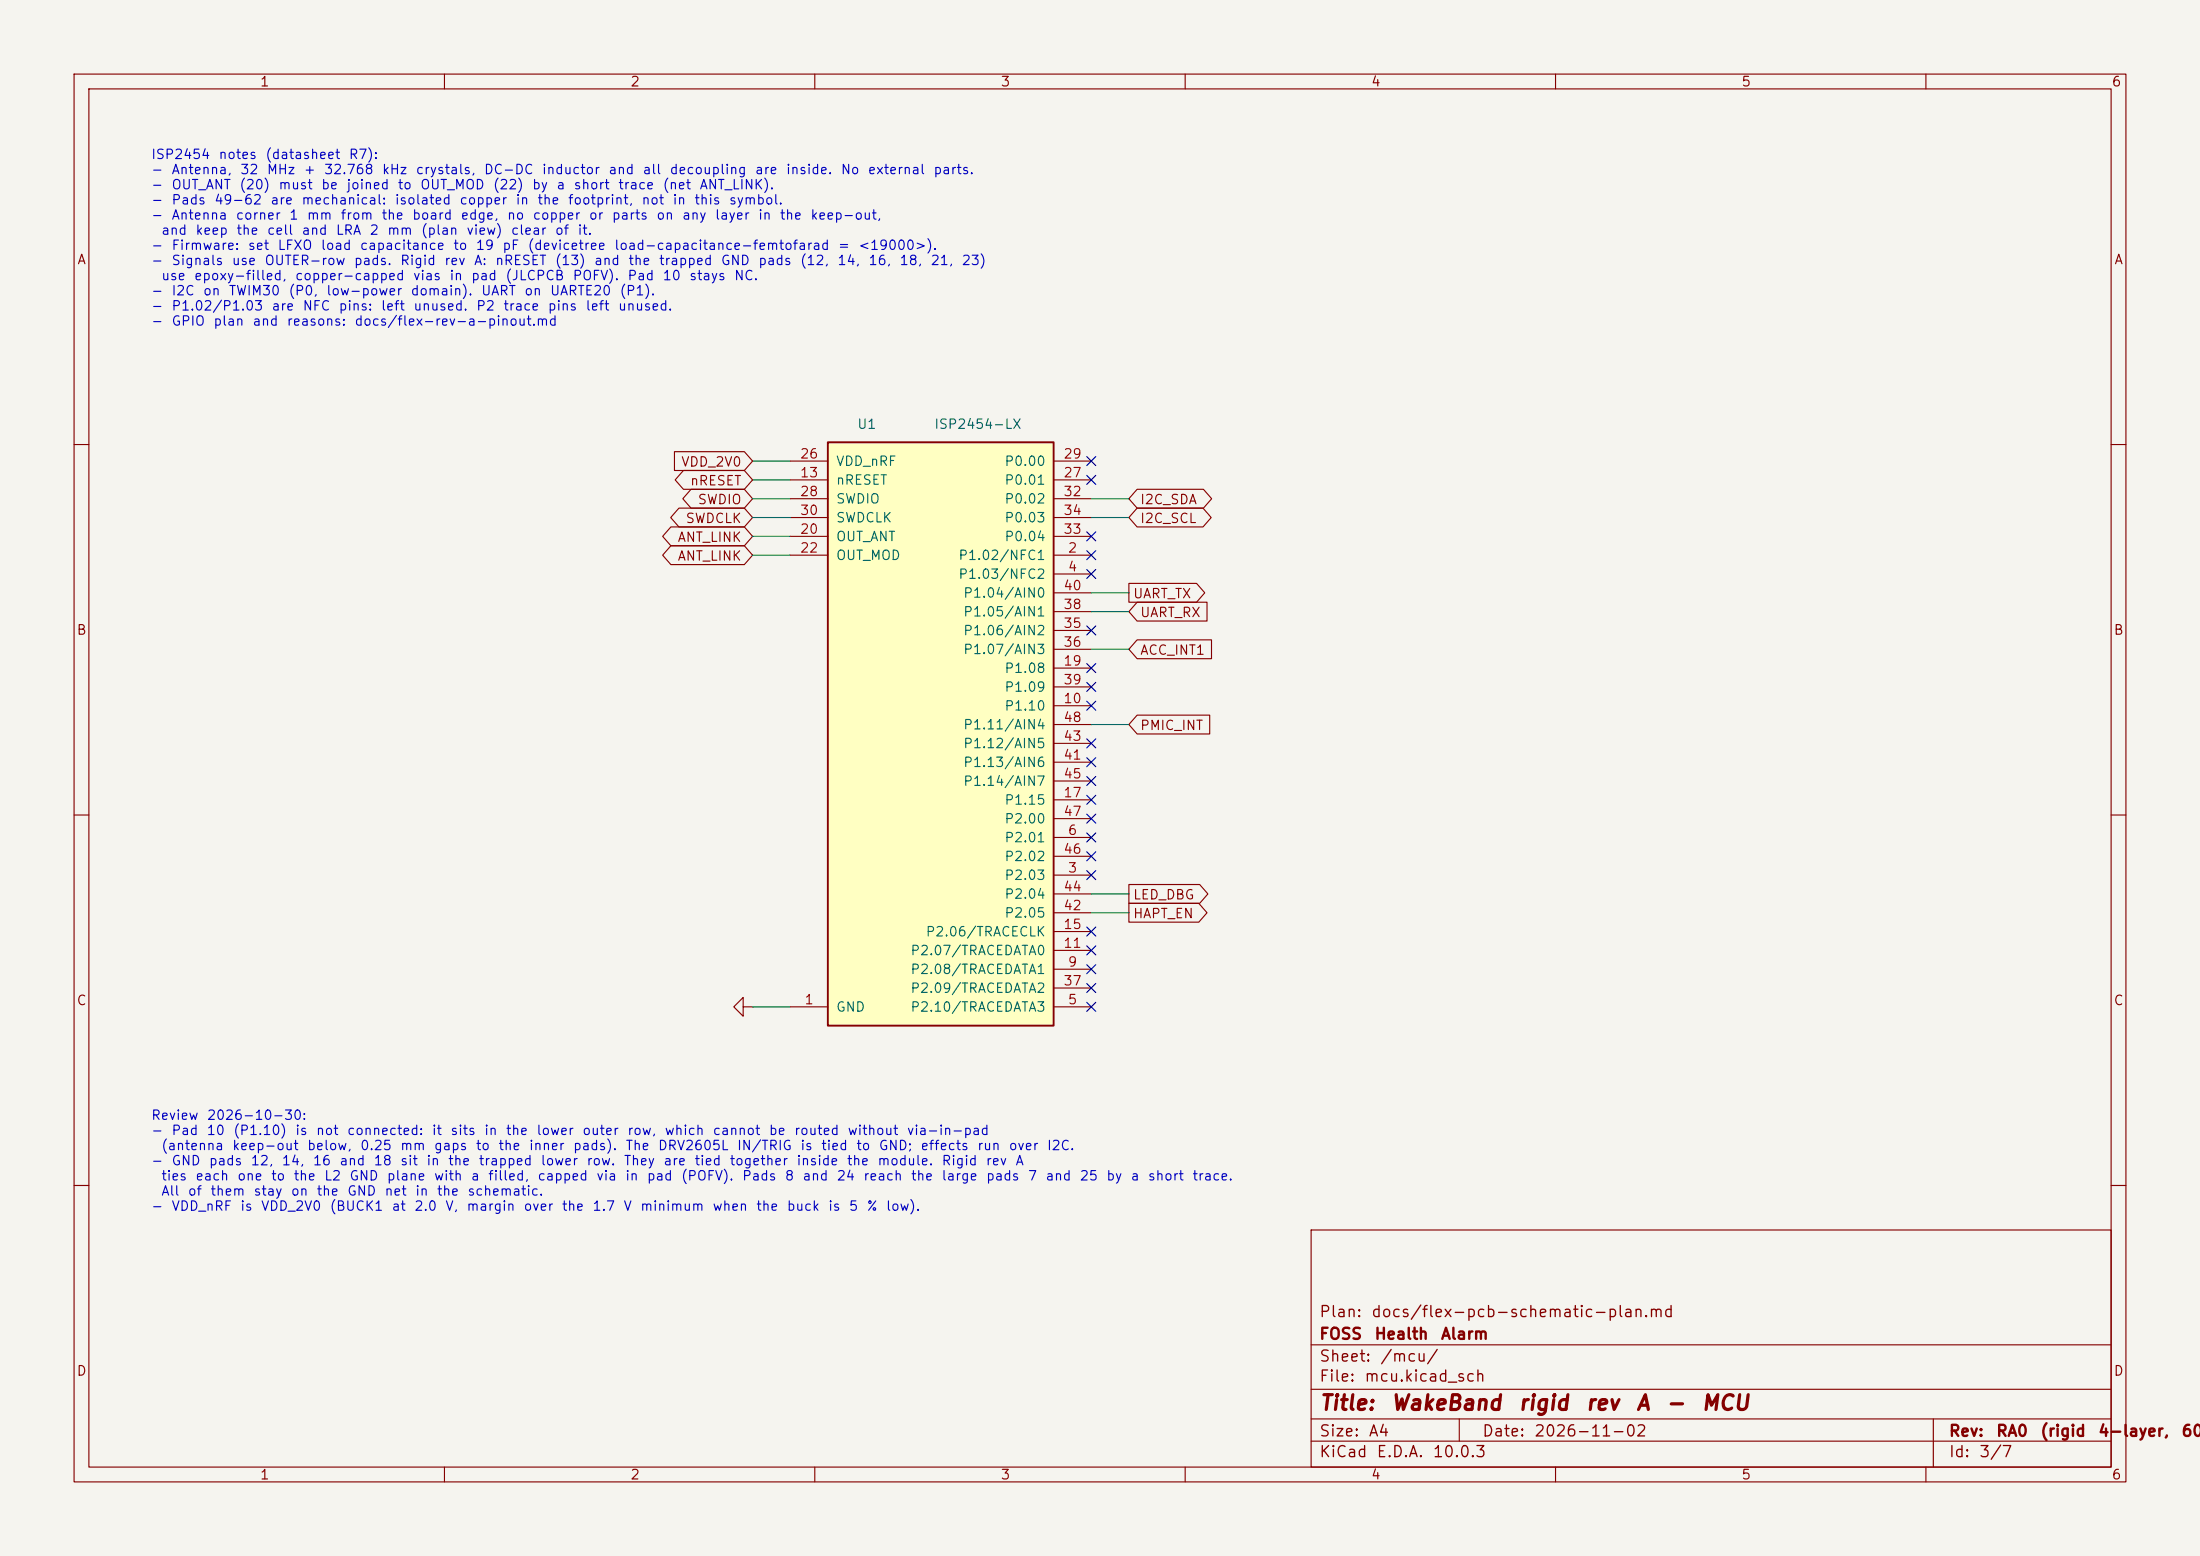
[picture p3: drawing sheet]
(kicad_sch
 (version 20260306)
 (generator "eeschema")
 (generator_version "10.0")
 (paper "A4")
 (title_block
  (title "WakeBand rigid rev A - MCU")
  (date "2026-11-02")
  (rev "RA0 (rigid 4-layer, 60 mAh cell)")
  (company "FOSS Health Alarm")
  (comment 1 "Plan: docs/flex-pcb-schematic-plan.md"))
 (lib_symbols
  (symbol "power:GND"
   (power global)
   (pin_numbers (hide yes))
   (pin_names
    (offset 0) (hide yes)) (exclude_from_sim no) (in_bom yes) (on_board yes)
   (in_pos_files yes)
   (duplicate_pin_numbers_are_jumpers no)
   (property "Reference" "#PWR" (at 0 -6.35 0) (show_name no) (do_not_autoplace no) (hide yes) (effects (font (size 1.27 1.27))))
   (property "Value" "GND" (at 0 -3.81 0) (show_name no) (do_not_autoplace no) (effects (font (size 1.27 1.27))))
   (property "Footprint" "" (at 0 0 0) (show_name no) (do_not_autoplace no) (hide yes) (effects (font (size 1.27 1.27))))
   (property "Datasheet" "" (at 0 0 0) (show_name no) (do_not_autoplace no) (hide yes) (effects (font (size 1.27 1.27))))
   (property "Description" "Power symbol creates a global label with name \"GND\" , ground" (at 0 0 0) (show_name no) (do_not_autoplace no) (hide yes) (effects (font (size 1.27 1.27))))
   (symbol "GND_0_1"
    (polyline (pts (xy 0 0) (xy 0 -1.27) (xy 1.27 -1.27) (xy 0 -2.54) (xy -1.27 -1.27) (xy 0 -1.27)) (stroke (width 0) (type default)) (fill (type none))))
   (symbol "GND_1_1"
    (pin power_in line (at 0 0 270) (length 0) (name "" (effects (font (size 1.27 1.27)))) (number "1" (effects (font (size 1.27 1.27))))))
   (embedded_fonts no))
  (symbol "wakeband:ISP2454-LX"
   (pin_names
    (offset 1.016)) (exclude_from_sim no) (in_bom yes) (on_board yes)
   (in_pos_files yes)
   (duplicate_pin_numbers_are_jumpers no)
   (property "Reference" "U" (at -10.16 43.18 0) (show_name no) (do_not_autoplace no) (effects (font (size 1.27 1.27))))
   (property "Value" "ISP2454-LX" (at 0 43.18 0) (show_name no) (do_not_autoplace no) (effects (font (size 1.27 1.27))))
   (property "Footprint" "wakeband:InsightSiP_ISP2454_LGA-62_8x8mm" (at 0 0 0) (show_name no) (do_not_autoplace no) (hide yes) (effects (font (size 1.27 1.27))))
   (property "Datasheet" "https://www.insightsip.com/fichiers_insightsip/pdf/ble/ISP2454/isp_ble_DS2454.pdf" (at 0 0 0) (show_name no) (do_not_autoplace no) (hide yes) (effects (font (size 1.27 1.27))))
   (property "Description" "Insight SiP ISP2454 nRF54L15 BLE SiP module, 8x8x1 mm LGA-62, antenna and crystals inside. Pins 49-62 are mechanical pads (footprint only, isolated copper)." (at 0 0 0) (show_name no) (do_not_autoplace no) (hide yes) (effects (font (size 1.27 1.27))))
   (symbol "ISP2454-LX_0_1"
    (rectangle (start -15.24 40.64) (end 15.24 -38.1) (stroke (width 0.254) (type default)) (fill (type background))))
   (symbol "ISP2454-LX_1_1"
    (pin power_in line (at -20.32 -35.56 0) (length 5.08) (name "GND" (effects (font (size 1.27 1.27)))) (number "1" (effects (font (size 1.27 1.27)))))
    (pin bidirectional line (at 20.32 25.4 180) (length 5.08) (name "P1.02/NFC1" (effects (font (size 1.27 1.27)))) (number "2" (effects (font (size 1.27 1.27)))))
    (pin bidirectional line (at 20.32 -17.78 180) (length 5.08) (name "P2.03" (effects (font (size 1.27 1.27)))) (number "3" (effects (font (size 1.27 1.27)))))
    (pin bidirectional line (at 20.32 22.86 180) (length 5.08) (name "P1.03/NFC2" (effects (font (size 1.27 1.27)))) (number "4" (effects (font (size 1.27 1.27)))))
    (pin bidirectional line (at 20.32 -35.56 180) (length 5.08) (name "P2.10/TRACEDATA3" (effects (font (size 1.27 1.27)))) (number "5" (effects (font (size 1.27 1.27)))))
    (pin bidirectional line (at 20.32 -12.7 180) (length 5.08) (name "P2.01" (effects (font (size 1.27 1.27)))) (number "6" (effects (font (size 1.27 1.27)))))
    (pin power_in line (at -20.32 -35.56 0) (length 5.08) (hide yes) (name "GND" (effects (font (size 1.27 1.27)))) (number "7" (effects (font (size 1.27 1.27)))))
    (pin power_in line (at -20.32 -35.56 0) (length 5.08) (hide yes) (name "GND" (effects (font (size 1.27 1.27)))) (number "8" (effects (font (size 1.27 1.27)))))
    (pin bidirectional line (at 20.32 -30.48 180) (length 5.08) (name "P2.08/TRACEDATA1" (effects (font (size 1.27 1.27)))) (number "9" (effects (font (size 1.27 1.27)))))
    (pin bidirectional line (at 20.32 5.08 180) (length 5.08) (name "P1.10" (effects (font (size 1.27 1.27)))) (number "10" (effects (font (size 1.27 1.27)))))
    (pin bidirectional line (at 20.32 -27.94 180) (length 5.08) (name "P2.07/TRACEDATA0" (effects (font (size 1.27 1.27)))) (number "11" (effects (font (size 1.27 1.27)))))
    (pin power_in line (at -20.32 -35.56 0) (length 5.08) (hide yes) (name "GND" (effects (font (size 1.27 1.27)))) (number "12" (effects (font (size 1.27 1.27)))))
    (pin input line (at -20.32 35.56 0) (length 5.08) (name "nRESET" (effects (font (size 1.27 1.27)))) (number "13" (effects (font (size 1.27 1.27)))))
    (pin power_in line (at -20.32 -35.56 0) (length 5.08) (hide yes) (name "GND" (effects (font (size 1.27 1.27)))) (number "14" (effects (font (size 1.27 1.27)))))
    (pin bidirectional line (at 20.32 -25.4 180) (length 5.08) (name "P2.06/TRACECLK" (effects (font (size 1.27 1.27)))) (number "15" (effects (font (size 1.27 1.27)))))
    (pin power_in line (at -20.32 -35.56 0) (length 5.08) (hide yes) (name "GND" (effects (font (size 1.27 1.27)))) (number "16" (effects (font (size 1.27 1.27)))))
    (pin bidirectional line (at 20.32 -7.62 180) (length 5.08) (name "P1.15" (effects (font (size 1.27 1.27)))) (number "17" (effects (font (size 1.27 1.27)))))
    (pin power_in line (at -20.32 -35.56 0) (length 5.08) (hide yes) (name "GND" (effects (font (size 1.27 1.27)))) (number "18" (effects (font (size 1.27 1.27)))))
    (pin bidirectional line (at 20.32 10.16 180) (length 5.08) (name "P1.08" (effects (font (size 1.27 1.27)))) (number "19" (effects (font (size 1.27 1.27)))))
    (pin passive line (at -20.32 27.94 0) (length 5.08) (name "OUT_ANT" (effects (font (size 1.27 1.27)))) (number "20" (effects (font (size 1.27 1.27)))))
    (pin power_in line (at -20.32 -35.56 0) (length 5.08) (hide yes) (name "GND" (effects (font (size 1.27 1.27)))) (number "21" (effects (font (size 1.27 1.27)))))
    (pin passive line (at -20.32 25.4 0) (length 5.08) (name "OUT_MOD" (effects (font (size 1.27 1.27)))) (number "22" (effects (font (size 1.27 1.27)))))
    (pin power_in line (at -20.32 -35.56 0) (length 5.08) (hide yes) (name "GND" (effects (font (size 1.27 1.27)))) (number "23" (effects (font (size 1.27 1.27)))))
    (pin power_in line (at -20.32 -35.56 0) (length 5.08) (hide yes) (name "GND" (effects (font (size 1.27 1.27)))) (number "24" (effects (font (size 1.27 1.27)))))
    (pin power_in line (at -20.32 -35.56 0) (length 5.08) (hide yes) (name "GND" (effects (font (size 1.27 1.27)))) (number "25" (effects (font (size 1.27 1.27)))))
    (pin power_in line (at -20.32 38.1 0) (length 5.08) (name "VDD_nRF" (effects (font (size 1.27 1.27)))) (number "26" (effects (font (size 1.27 1.27)))))
    (pin bidirectional line (at 20.32 35.56 180) (length 5.08) (name "P0.01" (effects (font (size 1.27 1.27)))) (number "27" (effects (font (size 1.27 1.27)))))
    (pin bidirectional line (at -20.32 33.02 0) (length 5.08) (name "SWDIO" (effects (font (size 1.27 1.27)))) (number "28" (effects (font (size 1.27 1.27)))))
    (pin bidirectional line (at 20.32 38.1 180) (length 5.08) (name "P0.00" (effects (font (size 1.27 1.27)))) (number "29" (effects (font (size 1.27 1.27)))))
    (pin input line (at -20.32 30.48 0) (length 5.08) (name "SWDCLK" (effects (font (size 1.27 1.27)))) (number "30" (effects (font (size 1.27 1.27)))))
    (pin power_in line (at -20.32 -35.56 0) (length 5.08) (hide yes) (name "GND" (effects (font (size 1.27 1.27)))) (number "31" (effects (font (size 1.27 1.27)))))
    (pin bidirectional line (at 20.32 33.02 180) (length 5.08) (name "P0.02" (effects (font (size 1.27 1.27)))) (number "32" (effects (font (size 1.27 1.27)))))
    (pin bidirectional line (at 20.32 27.94 180) (length 5.08) (name "P0.04" (effects (font (size 1.27 1.27)))) (number "33" (effects (font (size 1.27 1.27)))))
    (pin bidirectional line (at 20.32 30.48 180) (length 5.08) (name "P0.03" (effects (font (size 1.27 1.27)))) (number "34" (effects (font (size 1.27 1.27)))))
    (pin bidirectional line (at 20.32 15.24 180) (length 5.08) (name "P1.06/AIN2" (effects (font (size 1.27 1.27)))) (number "35" (effects (font (size 1.27 1.27)))))
    (pin bidirectional line (at 20.32 12.7 180) (length 5.08) (name "P1.07/AIN3" (effects (font (size 1.27 1.27)))) (number "36" (effects (font (size 1.27 1.27)))))
    (pin bidirectional line (at 20.32 -33.02 180) (length 5.08) (name "P2.09/TRACEDATA2" (effects (font (size 1.27 1.27)))) (number "37" (effects (font (size 1.27 1.27)))))
    (pin bidirectional line (at 20.32 17.78 180) (length 5.08) (name "P1.05/AIN1" (effects (font (size 1.27 1.27)))) (number "38" (effects (font (size 1.27 1.27)))))
    (pin bidirectional line (at 20.32 7.62 180) (length 5.08) (name "P1.09" (effects (font (size 1.27 1.27)))) (number "39" (effects (font (size 1.27 1.27)))))
    (pin bidirectional line (at 20.32 20.32 180) (length 5.08) (name "P1.04/AIN0" (effects (font (size 1.27 1.27)))) (number "40" (effects (font (size 1.27 1.27)))))
    (pin bidirectional line (at 20.32 -2.54 180) (length 5.08) (name "P1.13/AIN6" (effects (font (size 1.27 1.27)))) (number "41" (effects (font (size 1.27 1.27)))))
    (pin bidirectional line (at 20.32 -22.86 180) (length 5.08) (name "P2.05" (effects (font (size 1.27 1.27)))) (number "42" (effects (font (size 1.27 1.27)))))
    (pin bidirectional line (at 20.32 0 180) (length 5.08) (name "P1.12/AIN5" (effects (font (size 1.27 1.27)))) (number "43" (effects (font (size 1.27 1.27)))))
    (pin bidirectional line (at 20.32 -20.32 180) (length 5.08) (name "P2.04" (effects (font (size 1.27 1.27)))) (number "44" (effects (font (size 1.27 1.27)))))
    (pin bidirectional line (at 20.32 -5.08 180) (length 5.08) (name "P1.14/AIN7" (effects (font (size 1.27 1.27)))) (number "45" (effects (font (size 1.27 1.27)))))
    (pin bidirectional line (at 20.32 -15.24 180) (length 5.08) (name "P2.02" (effects (font (size 1.27 1.27)))) (number "46" (effects (font (size 1.27 1.27)))))
    (pin bidirectional line (at 20.32 -10.16 180) (length 5.08) (name "P2.00" (effects (font (size 1.27 1.27)))) (number "47" (effects (font (size 1.27 1.27)))))
    (pin bidirectional line (at 20.32 2.54 180) (length 5.08) (name "P1.11/AIN4" (effects (font (size 1.27 1.27)))) (number "48" (effects (font (size 1.27 1.27))))))
   (embedded_fonts no)))
 (text "Review 2026-10-30:\n- Pad 10 (P1.10) is not connected: it sits in the lower outer row, which cannot be routed without via-in-pad\n  (antenna keep-out below, 0.25 mm gaps to the inner pads). The DRV2605L IN/TRIG is tied to GND; effects run over I2C.\n- GND pads 12, 14, 16 and 18 sit in the trapped lower row. They are tied together inside the module. Rigid rev A\n  ties each one to the L2 GND plane with a filled, capped via in pad (POFV). Pads 8 and 24 reach the large pads 7 and 25 by a short trace.\n  All of them stay on the GND net in the schematic.\n- VDD_nRF is VDD_2V0 (BUCK1 at 2.0 V, margin over the 1.7 V minimum when the buck is 5 % low)."
  (exclude_from_sim no)
  (at 20.32 150 0)
  (effects (font (size 1.27 1.27)) (justify left top)))
 (text "ISP2454 notes (datasheet R7):\n- Antenna, 32 MHz + 32.768 kHz crystals, DC-DC inductor and all decoupling are inside. No external parts.\n- OUT_ANT (20) must be joined to OUT_MOD (22) by a short trace (net ANT_LINK).\n- Pads 49-62 are mechanical: isolated copper in the footprint, not in this symbol.\n- Antenna corner 1 mm from the board edge, no copper or parts on any layer in the keep-out,\n  and keep the cell and LRA 2 mm (plan view) clear of it.\n- Firmware: set LFXO load capacitance to 19 pF (devicetree load-capacitance-femtofarad = <19000>).\n- Signals use OUTER-row pads. Rigid rev A: nRESET (13) and the trapped GND pads (12, 14, 16, 18, 21, 23)\n  use epoxy-filled, copper-capped vias in pad (JLCPCB POFV). Pad 10 stays NC.\n- I2C on TWIM30 (P0, low-power domain). UART on UARTE20 (P1).\n- P1.02/P1.03 are NFC pins: left unused. P2 trace pins left unused.\n- GPIO plan and reasons: docs/flex-rev-a-pinout.md"
  (exclude_from_sim no)
  (at 20.32 20.32 0)
  (effects (font (size 1.27 1.27)) (justify left top)))
 (no_connect
  (at 147.32 110.49))
 (no_connect
  (at 147.32 100.33))
 (no_connect
  (at 147.32 72.39))
 (no_connect
  (at 147.32 62.23))
 (no_connect
  (at 147.32 74.93))
 (no_connect
  (at 147.32 77.47))
 (no_connect
  (at 147.32 125.73))
 (no_connect
  (at 147.32 90.17))
 (no_connect
  (at 147.32 130.81))
 (no_connect
  (at 147.32 102.87))
 (no_connect
  (at 147.32 95.25))
 (no_connect
  (at 147.32 113.03))
 (no_connect
  (at 147.32 135.89))
 (no_connect
  (at 147.32 118.11))
 (no_connect
  (at 147.32 92.71))
 (no_connect
  (at 147.32 107.95))
 (no_connect
  (at 147.32 105.41))
 (no_connect
  (at 147.32 85.09))
 (no_connect
  (at 147.32 64.77))
 (no_connect
  (at 147.32 133.35))
 (no_connect
  (at 147.32 115.57))
 (no_connect
  (at 147.32 128.27))
 (wire
  (pts (xy 106.68 69.85) (xy 101.6 69.85))
  (stroke (width 0) (type default)))
 (wire
  (pts (xy 106.68 72.39) (xy 101.6 72.39))
  (stroke (width 0) (type default)))
 (wire
  (pts (xy 147.32 82.55) (xy 152.4 82.55))
  (stroke (width 0) (type default)))
 (wire
  (pts (xy 147.32 69.85) (xy 152.4 69.85))
  (stroke (width 0) (type default)))
 (wire
  (pts (xy 106.68 64.77) (xy 101.6 64.77))
  (stroke (width 0) (type default)))
 (wire
  (pts (xy 147.32 87.63) (xy 152.4 87.63))
  (stroke (width 0) (type default)))
 (wire
  (pts (xy 106.68 67.31) (xy 101.6 67.31))
  (stroke (width 0) (type default)))
 (wire
  (pts (xy 147.32 97.79) (xy 152.4 97.79))
  (stroke (width 0) (type default)))
 (wire
  (pts (xy 147.32 67.31) (xy 152.4 67.31))
  (stroke (width 0) (type default)))
 (wire
  (pts (xy 147.32 123.19) (xy 152.4 123.19))
  (stroke (width 0) (type default)))
 (wire
  (pts (xy 106.68 74.93) (xy 101.6 74.93))
  (stroke (width 0) (type default)))
 (wire
  (pts (xy 147.32 80.01) (xy 152.4 80.01))
  (stroke (width 0) (type default)))
 (wire
  (pts (xy 147.32 120.65) (xy 152.4 120.65))
  (stroke (width 0) (type default)))
 (wire
  (pts (xy 106.68 135.89) (xy 101.6 135.89))
  (stroke (width 0) (type default)))
 (wire
  (pts (xy 106.68 62.23) (xy 101.6 62.23))
  (stroke (width 0) (type default)))
 (global_label "ACC_INT1"
  (shape input)
  (at 152.4 87.63 0)
  (fields_autoplaced yes)
  (effects (font (size 1.27 1.27)) (justify left))
  (property "Intersheetrefs" "${INTERSHEET_REFS}" (at 0 0 0) (hide yes) (show_name no) (do_not_autoplace no) (effects (font (size 1.27 1.27)))))
 (global_label "PMIC_INT"
  (shape input)
  (at 152.4 97.79 0)
  (fields_autoplaced yes)
  (effects (font (size 1.27 1.27)) (justify left))
  (property "Intersheetrefs" "${INTERSHEET_REFS}" (at 0 0 0) (hide yes) (show_name no) (do_not_autoplace no) (effects (font (size 1.27 1.27)))))
 (global_label "ANT_LINK"
  (shape bidirectional)
  (at 101.6 74.93 180)
  (fields_autoplaced yes)
  (effects (font (size 1.27 1.27)) (justify right))
  (property "Intersheetrefs" "${INTERSHEET_REFS}" (at 0 0 0) (hide yes) (show_name no) (do_not_autoplace no) (effects (font (size 1.27 1.27)))))
 (global_label "VDD_2V0"
  (shape input)
  (at 101.6 62.23 180)
  (fields_autoplaced yes)
  (effects (font (size 1.27 1.27)) (justify right))
  (property "Intersheetrefs" "${INTERSHEET_REFS}" (at 0 0 0) (hide yes) (show_name no) (do_not_autoplace no) (effects (font (size 1.27 1.27)))))
 (global_label "nRESET"
  (shape bidirectional)
  (at 101.6 64.77 180)
  (fields_autoplaced yes)
  (effects (font (size 1.27 1.27)) (justify right))
  (property "Intersheetrefs" "${INTERSHEET_REFS}" (at 0 0 0) (hide yes) (show_name no) (do_not_autoplace no) (effects (font (size 1.27 1.27)))))
 (global_label "LED_DBG"
  (shape output)
  (at 152.4 120.65 0)
  (fields_autoplaced yes)
  (effects (font (size 1.27 1.27)) (justify left))
  (property "Intersheetrefs" "${INTERSHEET_REFS}" (at 0 0 0) (hide yes) (show_name no) (do_not_autoplace no) (effects (font (size 1.27 1.27)))))
 (global_label "UART_TX"
  (shape output)
  (at 152.4 80.01 0)
  (fields_autoplaced yes)
  (effects (font (size 1.27 1.27)) (justify left))
  (property "Intersheetrefs" "${INTERSHEET_REFS}" (at 0 0 0) (hide yes) (show_name no) (do_not_autoplace no) (effects (font (size 1.27 1.27)))))
 (global_label "SWDIO"
  (shape bidirectional)
  (at 101.6 67.31 180)
  (fields_autoplaced yes)
  (effects (font (size 1.27 1.27)) (justify right))
  (property "Intersheetrefs" "${INTERSHEET_REFS}" (at 0 0 0) (hide yes) (show_name no) (do_not_autoplace no) (effects (font (size 1.27 1.27)))))
 (global_label "I2C_SDA"
  (shape bidirectional)
  (at 152.4 67.31 0)
  (fields_autoplaced yes)
  (effects (font (size 1.27 1.27)) (justify left))
  (property "Intersheetrefs" "${INTERSHEET_REFS}" (at 0 0 0) (hide yes) (show_name no) (do_not_autoplace no) (effects (font (size 1.27 1.27)))))
 (global_label "HAPT_EN"
  (shape output)
  (at 152.4 123.19 0)
  (fields_autoplaced yes)
  (effects (font (size 1.27 1.27)) (justify left))
  (property "Intersheetrefs" "${INTERSHEET_REFS}" (at 0 0 0) (hide yes) (show_name no) (do_not_autoplace no) (effects (font (size 1.27 1.27)))))
 (global_label "I2C_SCL"
  (shape bidirectional)
  (at 152.4 69.85 0)
  (fields_autoplaced yes)
  (effects (font (size 1.27 1.27)) (justify left))
  (property "Intersheetrefs" "${INTERSHEET_REFS}" (at 0 0 0) (hide yes) (show_name no) (do_not_autoplace no) (effects (font (size 1.27 1.27)))))
 (global_label "ANT_LINK"
  (shape bidirectional)
  (at 101.6 72.39 180)
  (fields_autoplaced yes)
  (effects (font (size 1.27 1.27)) (justify right))
  (property "Intersheetrefs" "${INTERSHEET_REFS}" (at 0 0 0) (hide yes) (show_name no) (do_not_autoplace no) (effects (font (size 1.27 1.27)))))
 (global_label "UART_RX"
  (shape input)
  (at 152.4 82.55 0)
  (fields_autoplaced yes)
  (effects (font (size 1.27 1.27)) (justify left))
  (property "Intersheetrefs" "${INTERSHEET_REFS}" (at 0 0 0) (hide yes) (show_name no) (do_not_autoplace no) (effects (font (size 1.27 1.27)))))
 (global_label "SWDCLK"
  (shape bidirectional)
  (at 101.6 69.85 180)
  (fields_autoplaced yes)
  (effects (font (size 1.27 1.27)) (justify right))
  (property "Intersheetrefs" "${INTERSHEET_REFS}" (at 0 0 0) (hide yes) (show_name no) (do_not_autoplace no) (effects (font (size 1.27 1.27)))))
 (symbol
  (lib_id "wakeband:ISP2454-LX")
  (at 127 100.33 0)
  (unit 1)
  (body_style 1)
  (exclude_from_sim no)
  (in_bom yes)
  (on_board yes)
  (in_pos_files yes)
  (dnp no)
  (property "Reference" "U1" (at 117 57.23 0) (show_name no) (do_not_autoplace no) (effects (font (size 1.27 1.27))))
  (property "Value" "ISP2454-LX" (at 132 57.23 0) (show_name no) (do_not_autoplace no) (effects (font (size 1.27 1.27))))
  (property "Footprint" "wakeband:InsightSiP_ISP2454_LGA-62_8x8mm" (at 127 100.33 0) (hide yes) (show_name no) (do_not_autoplace no) (effects (font (size 1.27 1.27))))
  (property "Datasheet" "" (at 127 100.33 0) (hide yes) (show_name no) (do_not_autoplace no) (effects (font (size 1.27 1.27))))
  (property "Description" "" (at 127 100.33 0) (show_name no) (do_not_autoplace no) (effects (font (size 1.27 1.27))))
  (pin "26")
  (pin "13")
  (pin "28")
  (pin "30")
  (pin "20")
  (pin "22")
  (pin "29")
  (pin "27")
  (pin "32")
  (pin "34")
  (pin "33")
  (pin "2")
  (pin "4")
  (pin "40")
  (pin "38")
  (pin "35")
  (pin "36")
  (pin "19")
  (pin "39")
  (pin "10")
  (pin "48")
  (pin "43")
  (pin "41")
  (pin "45")
  (pin "17")
  (pin "47")
  (pin "6")
  (pin "46")
  (pin "3")
  (pin "44")
  (pin "42")
  (pin "15")
  (pin "11")
  (pin "9")
  (pin "37")
  (pin "5")
  (pin "1")
  (pin "7")
  (pin "8")
  (pin "12")
  (pin "14")
  (pin "16")
  (pin "18")
  (pin "21")
  (pin "23")
  (pin "24")
  (pin "25")
  (pin "31"))
 (symbol
  (lib_id "power:GND")
  (at 101.6 135.89 270)
  (unit 1)
  (body_style 1)
  (exclude_from_sim no)
  (in_bom yes)
  (on_board yes)
  (in_pos_files yes)
  (dnp no)
  (property "Reference" "#PWR301" (at 101.6 135.89 0) (hide yes) (show_name no) (do_not_autoplace no) (effects (font (size 1.27 1.27))))
  (property "Value" "GND" (at 101.6 139.7 0) (hide yes) (show_name no) (do_not_autoplace no) (effects (font (size 1.27 1.27))))
  (property "Footprint" "" (at 101.6 135.89 0) (hide yes) (show_name no) (do_not_autoplace no) (effects (font (size 1.27 1.27))))
  (property "Datasheet" "" (at 101.6 135.89 0) (hide yes) (show_name no) (do_not_autoplace no) (effects (font (size 1.27 1.27))))
  (property "Description" "" (at 101.6 135.89 0) (show_name no) (do_not_autoplace no) (effects (font (size 1.27 1.27))))
  (pin "1")))
